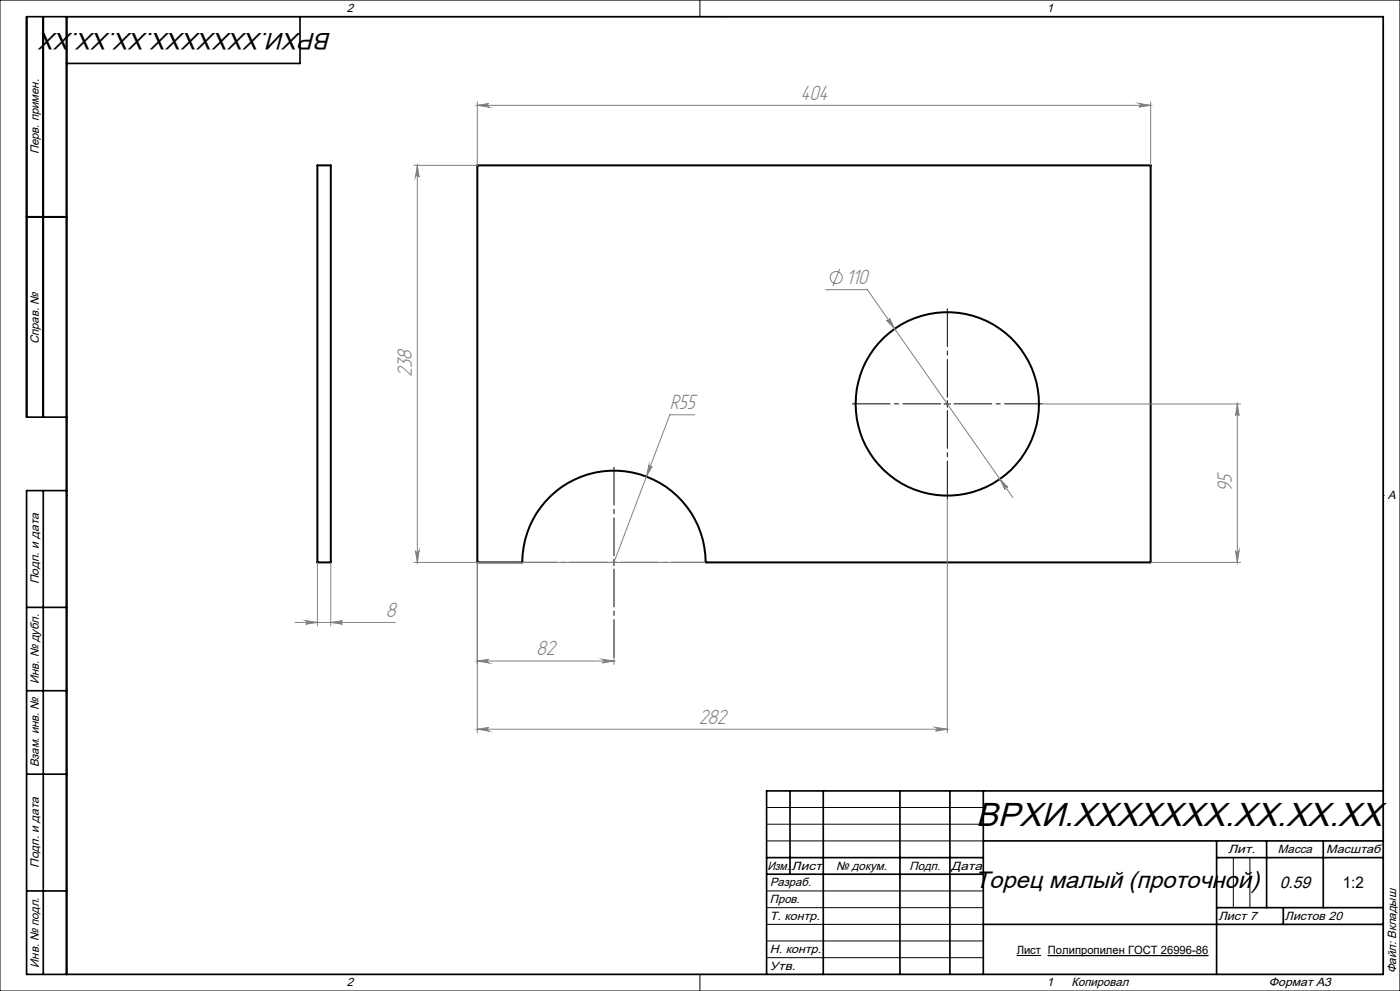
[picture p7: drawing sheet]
<svg xmlns="http://www.w3.org/2000/svg" width="420mm" height="297mm" viewBox="0 0 420 297" stroke-linecap="round" stroke-linejoin="round" font-family="sans-serif">
<g fill="none" stroke="#000" stroke-width=".6">
<path d="M95.2 49.6h4v119h-4zM143.2 49.6h202v119h-133.5a27.5 27.5 0 0 0-27.5-27.5 27.5 27.5 0 0 0-27.5 27.5h-13.5zM8 65h12"/>
<circle cx="284.2" cy="121.1" r="27.5"/>
</g>
<g fill="none" stroke="#808080" stroke-width=".3">
<path d="M143.2 31.6l3.5-.6a.55 .55 0 0 0-.5 .6 .55 .55 0 0 0 .5 .5zM143.2 30.5v19M143.2 31.6h202M341.7 31l3.5 .6-3.5 .5a.55 .55 0 0 0 .5-.5 .55 .55 0 0 0-.5-.6zM345.2 30.5v19M124.2 49.6h19M125.2 49.6l.5 3.5a.55 .55 0 0 0-.5-.5 .55 .55 0 0 0-.6 .5zM125.2 49.6v119M247.7 86.8h12.5l43.6 62.3M251.9 80.6l-2.1 5.2M266 96a.55 .55 0 0 0 .7 .1 .55 .55 0 0 0 .1-.7l1.6 3.1zM194.7 139.4a.53 .53 0 0 0 .3 .6 .53 .53 0 0 0 .7-.2l-1.8 3z"/>
<path d="M208.5 124.3h-7.6l-16.7 44.3M312.7 121.1h59.5M371.2 121.1l.5 3.5a.53 .53 0 0 0-.5-.6 .53 .53 0 0 0-.5 .6zM371.2 121.1v47.5M284.2 149.6v70M300 143.6l2.4 2.5a.55 .55 0 0 0-.7-.1 .55 .55 0 0 0-.2 .8zM95.2 168.6v19M99.2 168.6v19M124.2 168.6h87.5M124.6 165.1a.55 .55 0 0 0 .6 .5 .55 .55 0 0 0 .5-.5l-.5 3.5zM143.2 168.6v51M345.2 168.6h27"/>
<path d="M370.7 165.1a.53 .53 0 0 0 .5 .5 .53 .53 0 0 0 .5-.5l-.5 3.5zM88.5 186.5h30.1M91.7 186l3.5 .5-3.5 .6a.53 .53 0 0 0 .5-.6 .53 .53 0 0 0-.5-.5zM99.2 186.5l3.5-.5a.53 .53 0 0 0-.5 .5 .53 .53 0 0 0 .5 .6zM143.2 198.1l3.5-.5a.55 .55 0 0 0-.5 .5 .55 .55 0 0 0 .5 .6zM143.2 198.1h41M180.7 197.6l3.5 .5-3.5 .6a.55 .55 0 0 0 .5-.6 .55 .55 0 0 0-.5-.5zM184.2 197.1v2M143.2 218.5l3.5-.5a.55 .55 0 0 0-.5 .6 .55 .55 0 0 0 .5 .5zM143.2 218.5h141M280.7 218l3.5 .5-3.5 .6a.55 .55 0 0 0 .5-.5 .55 .55 0 0 0-.5-.6z"/>
<circle cx="250.9" cy="83.2" r="1.8"/>
</g>
<g fill="none" stroke="#000" stroke-width=".3">
<path d="M0 0h420v297h-420zM20 5h395v287h-395zM210 0v5M217.5 5h.1M283.2 121.1h2M284.2 120v2.1M20 148.5h.1M415 148.5h.1M183.2 168.6h2M184.2 167.6v1.9M230 242h65M230 247h65"/>
<path d="M230 252h65M370 257v15M375 257v15M230 267h65M230 272h65M230 277h65M210 292v5M217.5 292h.1M230 282h65M230 287h65M305 286.4h7.3M314.4 286.4h48.1"/>
</g>
<path d="M284.2 119v-26.5M282.2 121h-26.5M284.2 123v26.5M286.2 121h26.5M182.2 168.5h-26.5M184.2 166.5v-26.5M184.2 170.5v26.5M186.2 168.5h26.5" fill="none" stroke="#000" stroke-width=".3" stroke-dasharray="15.2 1.3 1.3 1.3" stroke-dashoffset="3.9"/>
<g fill="none" stroke="#000" stroke-width=".5">
<path d="M13 5v120M20 5v287M90 5v14h-70M8 65h12M20 125h-12v-120h407v287h-407v-145h12M13 147v145M8 182h12M8 207h12M8 232h12M237 237v25M247 237v55M270 237v55"/>
<path d="M285 237v55M295 237v55M415 237h-185v55M230 257h65M295 252h120M365 252v40M365 257h50M380 252v20M397 252v20M8 267h12M230 262h65M295 277h120"/>
<path d="M365 272h50M385 272v5"/>
</g>
<g fill="#808080">
<path d="M143.2 31.6l3.5-.6a.55 .55 0 0 0-.5 .6 .55 .55 0 0 0 .5 .5zM341.7 31l3.5 .6-3.5 .5a.55 .55 0 0 0 .5-.5 .55 .55 0 0 0-.5-.6zM143.2 198.1l3.5-.5a.55 .55 0 0 0-.5 .5 .55 .55 0 0 0 .5 .6zM180.7 197.6l3.5 .5-3.5 .6a.55 .55 0 0 0 .5-.6 .55 .55 0 0 0-.5-.5zM194.7 139.4l-.8 3.4 1.8-3a.53 .53 0 0 1-.7 .2 .53 .53 0 0 1-.3-.6zM143.2 218.5l3.5-.5a.55 .55 0 0 0-.5 .6 .55 .55 0 0 0 .5 .5zM280.7 218l3.5 .5-3.5 .6a.55 .55 0 0 0 .5-.5 .55 .55 0 0 0-.5-.6zM300 143.6l1.5 3.2a.55 .55 0 0 1 .2-.8 .55 .55 0 0 1 .7 .1zM266 96l2.4 2.5-1.6-3.1a.54 .54 0 0 1-.1 .7 .54 .54 0 0 1-.7-.1zM91.7 186l3.5 .5-3.5 .6a.53 .53 0 0 0 .5-.6 .53 .53 0 0 0-.5-.5zM99.2 186.5l3.5-.5a.53 .53 0 0 0-.5 .5 .53 .53 0 0 0 .5 .6z"/>
<path d="M124.6 165.1a.55 .55 0 0 0 .6 .5 .55 .55 0 0 0 .5-.5l-.5 3.5zM125.2 49.6l.5 3.5a.55 .55 0 0 0-.5-.5 .55 .55 0 0 0-.6 .5zM370.7 165.1a.53 .53 0 0 0 .5 .5 .53 .53 0 0 0 .5-.5l-.5 3.5zM371.2 121.1l.5 3.5a.53 .53 0 0 0-.5-.6 .53 .53 0 0 0-.5 .6z"/>
</g>
<text font-size="10" x="292.8" y="247.6">ВРХИ.XXXXXXX.XX.XX.XX</text>
<g font-size="7.1">
<text x="99.4" y="9.8" transform="rotate(-180 99.4 9.8)">ВРХИ.XXXXXXX.XX.XX.XX</text>
<text x="292.5" y="266.1">Торец малый (проточной)</text>
</g>
<g font-size="6.9" fill="#808080">
<text x="240.1" y="29.9">404</text>
<text x="253.9" y="85.1">110</text>
<text x="123.5" y="113" transform="rotate(-90 123.5 113)">238</text>
<text x="201" y="122.6">R55</text>
<text x="369.5" y="147.4" transform="rotate(-90 369.5 147.4)">95</text>
<text x="115.9" y="184.9">8</text>
<text x="161" y="196.4">82</text>
<text x="209.6" y="216.9">282</text>
</g>
<text font-size="5" x="383.9" y="266.1">0.59</text>
<text font-size="4.8" x="402.8" y="266.1">1:2</text>
<g font-size="3.6">
<text x="104" y="3.6">2</text>
<text x="314" y="3.6">1</text>
<text x="11.6" y="46.3" transform="rotate(-90 11.6 46.3)">Перв. примен.</text>
<text x="11.6" y="103.2" transform="rotate(-90 11.6 103.2)">Справ. №</text>
<text x="416.4" y="149.6">A</text>
<text x="11.6" y="175.1" transform="rotate(-90 11.6 175.1)">Подп. и дата</text>
<text x="11.6" y="205" transform="rotate(-90 11.6 205)">Инв. № дубл.</text>
<text x="11.6" y="230" transform="rotate(-90 11.6 230)">Взам. инв. №</text>
<text x="368.4" y="255.6">Лит.</text>
<text x="383.4" y="255.6">Масса</text>
<text x="397.8" y="255.6">Масштаб</text>
<text x="11.6" y="260.1" transform="rotate(-90 11.6 260.1)">Подп. и дата</text>
<text x="230.2" y="260.6">Изм.</text>
<text x="237.5" y="260.6">Лист</text>
<text x="250.9" y="260.6">№ докум.</text>
<text x="272.9" y="260.6">Подп.</text>
<text x="285.4" y="260.6">Дата</text>
<text x="231" y="265.6">Разраб.</text>
<text x="231" y="275.6">Т. контр.</text>
<text x="231" y="270.6">Пров.</text>
<text x="365.5" y="275.6">Лист 7</text>
<text x="385.5" y="275.6">Листов 20</text>
<text x="231" y="285.6">Н. контр.</text>
<text x="11.6" y="290" transform="rotate(-90 11.6 290)">Инв. № подл.</text>
<text x="231" y="290.6">Утв.</text>
<text x="418.9" y="291.8" transform="rotate(-90 418.9 291.8)">Файл: Вкладыш</text>
<text x="104" y="295.6">2</text>
<text x="314" y="295.6">1</text>
<text x="321.5" y="295.6">Копировал</text>
<text x="380.7" y="295.6">Формат А3</text>
</g>
<text font-size="3.4" x="305" y="286">Лист Полипропилен ГОСТ 26996-86</text>
</svg>
